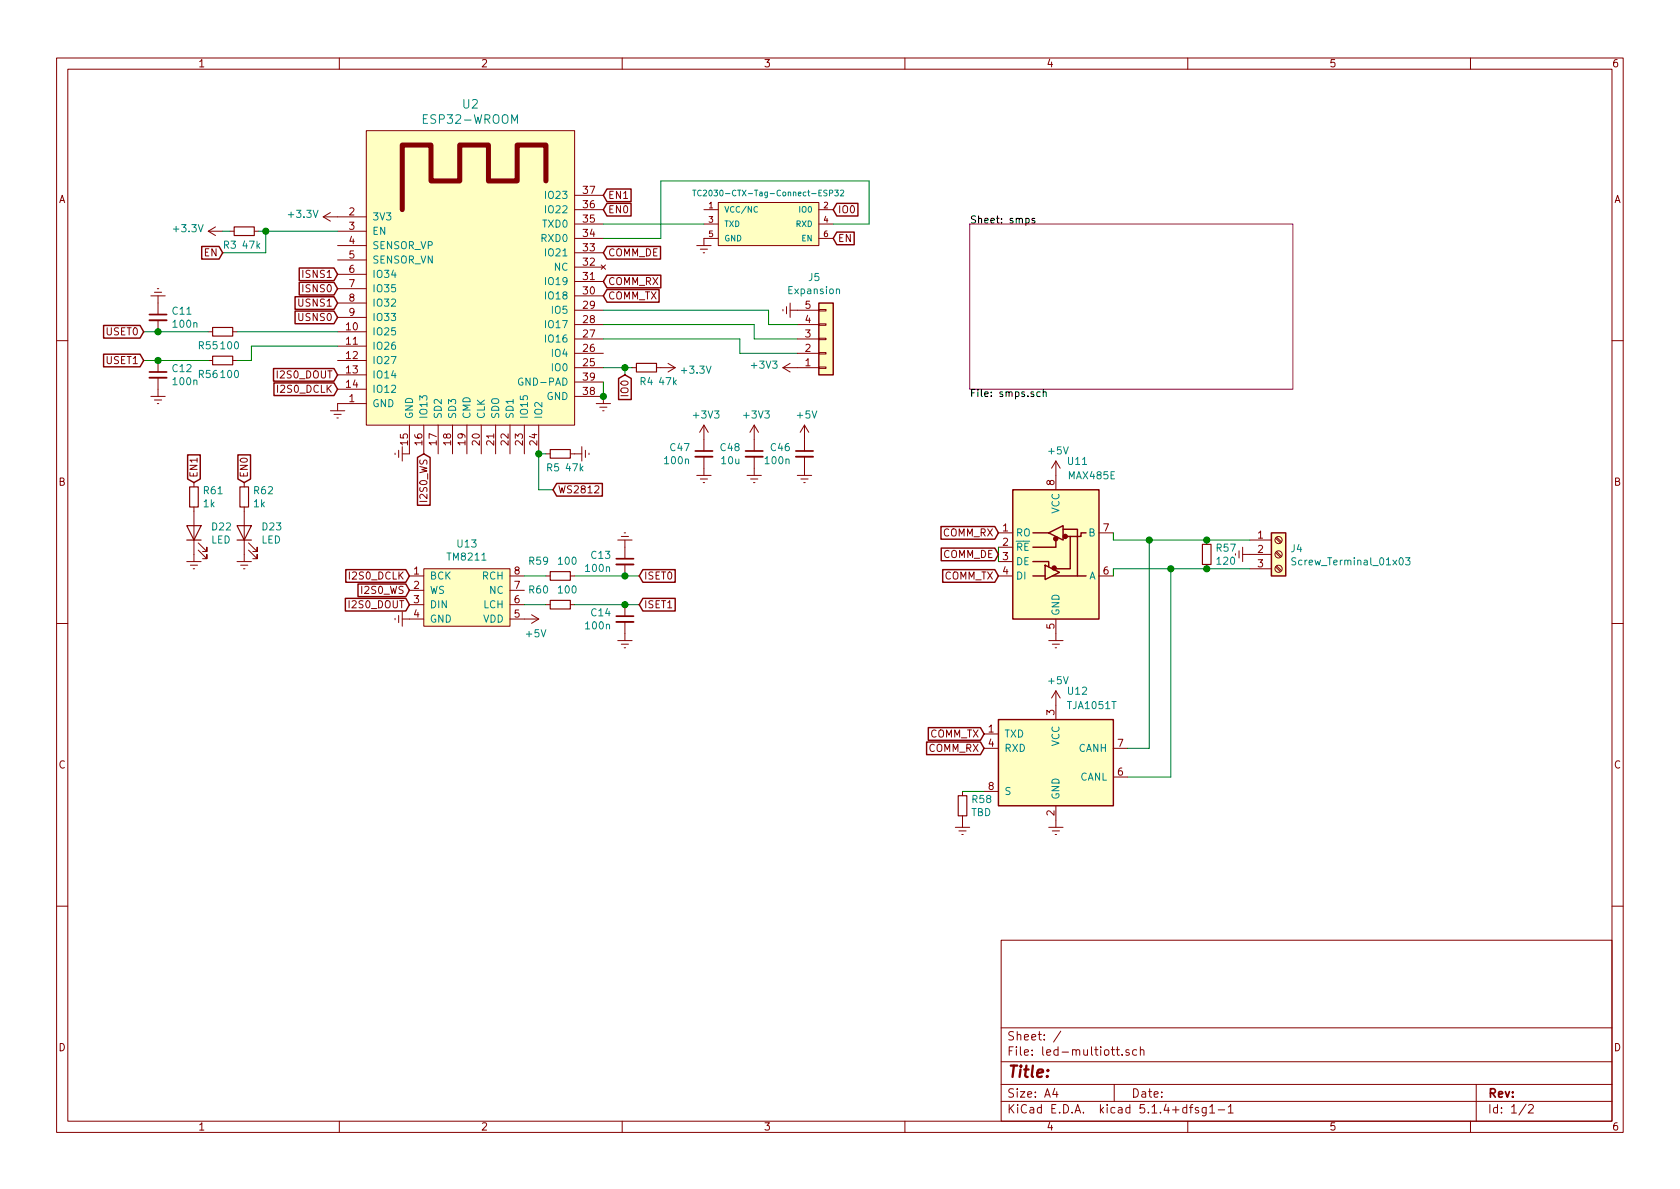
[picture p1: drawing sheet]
EESchema Schematic File Version 4
LIBS:main-cache
EELAYER 30 0
EELAYER END
$Descr A4 11693 8268
encoding utf-8
Sheet 1 2
Title ""
Date ""
Rev ""
Comp ""
Comment1 ""
Comment2 ""
Comment3 ""
Comment4 ""
$EndDescr
Wire Wire Line
	4200 2650 4200 2750
$Comp
L power:+3.3V #PWR0112
U 1 1
P 2350 1500
F 0 "#PWR0112" H 2350 1350 50  0001 C CNN
F 1 "+3.3V" V 2365 1628 50  0000 L CNN
F 2 "" H 2350 1500 50  0001 C CNN
F 3 "" H 2350 1500 50  0001 C CNN
	1    2350 1500
	0    -1   -1   0   
$EndComp
$Comp
L Device:R_Small R3
U 1 1
P 1700 1600
F 0 "R3" V 1600 1700 50  0000 C CNN
F 1 "47k" V 1600 1550 50  0000 C CNN
F 2 "Resistor_SMD:R_0603_1608Metric" H 1700 1600 50  0001 C CNN
F 3 "~" H 1700 1600 50  0001 C CNN
	1    1700 1600
	0    -1   -1   0   
$EndComp
Wire Wire Line
	1600 1600 1550 1600
$Comp
L Device:R_Small R4
U 1 1
P 4500 2550
F 0 "R4" V 4400 2550 50  0000 C CNN
F 1 "47k" V 4400 2400 50  0000 C CNN
F 2 "Resistor_SMD:R_0603_1608Metric" H 4500 2550 50  0001 C CNN
F 3 "~" H 4500 2550 50  0001 C CNN
	1    4500 2550
	0    -1   -1   0   
$EndComp
$Comp
L power:+3.3V #PWR0113
U 1 1
P 4600 2550
F 0 "#PWR0113" H 4600 2400 50  0001 C CNN
F 1 "+3.3V" V 4615 2678 50  0000 L CNN
F 2 "" H 4600 2550 50  0001 C CNN
F 3 "" H 4600 2550 50  0001 C CNN
	1    4600 2550
	0    1    1    0   
$EndComp
Text GLabel 1550 1750 0    50   Input ~ 0
EN
Wire Wire Line
	1550 1750 1850 1750
$Comp
L Device:R_Small R5
U 1 1
P 3900 3150
F 0 "R5" V 3800 3200 50  0000 C CNN
F 1 "47k" V 3800 3050 50  0000 C CNN
F 2 "Resistor_SMD:R_0603_1608Metric" H 3900 3150 50  0001 C CNN
F 3 "~" H 3900 3150 50  0001 C CNN
	1    3900 3150
	0    -1   -1   0   
$EndComp
Text GLabel 4350 2600 3    50   Input ~ 0
IO0
Wire Wire Line
	4200 2550 4350 2550
Wire Wire Line
	4350 2600 4350 2550
Connection ~ 4350 2550
Wire Wire Line
	4350 2550 4400 2550
$Comp
L power:+3.3V #PWR0119
U 1 1
P 1550 1600
F 0 "#PWR0119" H 1550 1450 50  0001 C CNN
F 1 "+3.3V" V 1565 1728 50  0000 L CNN
F 2 "" H 1550 1600 50  0001 C CNN
F 3 "" H 1550 1600 50  0001 C CNN
	1    1550 1600
	0    -1   -1   0   
$EndComp
Wire Wire Line
	3750 3400 3750 3150
Text GLabel 3850 3400 2    50   Input ~ 0
WS2812
Text GLabel 2350 2600 0    50   Input ~ 0
I2S0_DOUT
Text GLabel 2350 2700 0    50   Input ~ 0
I2S0_DCLK
Wire Wire Line
	1800 1600 1850 1600
Wire Wire Line
	1850 1750 1850 1600
Connection ~ 1850 1600
Wire Wire Line
	1850 1600 2350 1600
$Sheet
S 6750 1550 2250 1150
U 5E6AD44A
F0 "smps" 50
F1 "smps.sch" 50
$EndSheet
$Comp
L Connector:Screw_Terminal_01x03 J4
U 1 1
P 8900 3850
F 0 "J4" H 8980 3892 50  0000 L CNN
F 1 "Screw_Terminal_01x03" H 8980 3801 50  0000 L CNN
F 2 "TerminalBlock_MetzConnect:TerminalBlock_MetzConnect_Type086_RT03403HBLC_1x03_P3.81mm_Horizontal" H 8900 3850 50  0001 C CNN
F 3 "~" H 8900 3850 50  0001 C CNN
	1    8900 3850
	1    0    0    -1  
$EndComp
Connection ~ 3750 3150
$Comp
L main-rescue:ESP32-WROOM-ESP32-footprints-Shem-Lib-led-multiott-rescue U2
U 1 1
P 3300 2100
F 0 "U2" H 3275 3487 60  0000 C CNN
F 1 "ESP32-WROOM" H 3275 3381 60  0000 C CNN
F 2 "RF_Module:ESP32-WROOM-32" H 3650 3450 60  0001 C CNN
F 3 "" H 2850 2550 60  0001 C CNN
	1    3300 2100
	1    0    0    -1  
$EndComp
$Comp
L power:Earth #PWR0101
U 1 1
P 4200 2750
F 0 "#PWR0101" H 4200 2500 50  0001 C CNN
F 1 "Earth" H 4200 2600 50  0001 C CNN
F 2 "" H 4200 2750 50  0001 C CNN
F 3 "~" H 4200 2750 50  0001 C CNN
	1    4200 2750
	1    0    0    -1  
$EndComp
Connection ~ 4200 2750
$Comp
L power:Earth #PWR0102
U 1 1
P 4000 3150
F 0 "#PWR0102" H 4000 2900 50  0001 C CNN
F 1 "Earth" H 4000 3000 50  0001 C CNN
F 2 "" H 4000 3150 50  0001 C CNN
F 3 "~" H 4000 3150 50  0001 C CNN
	1    4000 3150
	0    -1   -1   0   
$EndComp
$Comp
L power:Earth #PWR0103
U 1 1
P 2850 3150
F 0 "#PWR0103" H 2850 2900 50  0001 C CNN
F 1 "Earth" H 2850 3000 50  0001 C CNN
F 2 "" H 2850 3150 50  0001 C CNN
F 3 "~" H 2850 3150 50  0001 C CNN
	1    2850 3150
	0    1    1    0   
$EndComp
$Comp
L power:Earth #PWR0114
U 1 1
P 2350 2800
F 0 "#PWR0114" H 2350 2550 50  0001 C CNN
F 1 "Earth" H 2350 2650 50  0001 C CNN
F 2 "" H 2350 2800 50  0001 C CNN
F 3 "~" H 2350 2800 50  0001 C CNN
	1    2350 2800
	1    0    0    -1  
$EndComp
$Comp
L power:Earth #PWR0133
U 1 1
P 8700 3850
F 0 "#PWR0133" H 8700 3600 50  0001 C CNN
F 1 "Earth" H 8700 3700 50  0001 C CNN
F 2 "" H 8700 3850 50  0001 C CNN
F 3 "~" H 8700 3850 50  0001 C CNN
	1    8700 3850
	0    1    1    0   
$EndComp
$Comp
L Device:R_Small R55
U 1 1
P 1550 2300
F 0 "R55" V 1450 2400 50  0000 C CNN
F 1 "100" V 1450 2250 50  0000 C CNN
F 2 "Resistor_SMD:R_0603_1608Metric" H 1550 2300 50  0001 C CNN
F 3 "~" H 1550 2300 50  0001 C CNN
	1    1550 2300
	0    -1   -1   0   
$EndComp
$Comp
L Device:R_Small R56
U 1 1
P 1550 2500
F 0 "R56" V 1450 2600 50  0000 C CNN
F 1 "100" V 1450 2450 50  0000 C CNN
F 2 "Resistor_SMD:R_0603_1608Metric" H 1550 2500 50  0001 C CNN
F 3 "~" H 1550 2500 50  0001 C CNN
	1    1550 2500
	0    -1   -1   0   
$EndComp
Wire Wire Line
	2350 2300 1650 2300
Wire Wire Line
	1650 2500 1750 2500
Wire Wire Line
	1750 2500 1750 2400
Wire Wire Line
	1750 2400 2350 2400
$Comp
L Device:C_Small C12
U 1 1
P 1100 2600
F 0 "C12" H 1192 2646 50  0000 L CNN
F 1 "100n" H 1192 2555 50  0000 L CNN
F 2 "Capacitor_SMD:C_0603_1608Metric" H 1100 2600 50  0001 C CNN
F 3 "~" H 1100 2600 50  0001 C CNN
	1    1100 2600
	1    0    0    -1  
$EndComp
$Comp
L Device:C_Small C11
U 1 1
P 1100 2200
F 0 "C11" H 1192 2246 50  0000 L CNN
F 1 "100n" H 1192 2155 50  0000 L CNN
F 2 "Capacitor_SMD:C_0603_1608Metric" H 1100 2200 50  0001 C CNN
F 3 "~" H 1100 2200 50  0001 C CNN
	1    1100 2200
	1    0    0    -1  
$EndComp
$Comp
L power:Earth #PWR0116
U 1 1
P 1100 2700
F 0 "#PWR0116" H 1100 2450 50  0001 C CNN
F 1 "Earth" H 1100 2550 50  0001 C CNN
F 2 "" H 1100 2700 50  0001 C CNN
F 3 "~" H 1100 2700 50  0001 C CNN
	1    1100 2700
	1    0    0    -1  
$EndComp
$Comp
L power:Earth #PWR0117
U 1 1
P 1100 2100
F 0 "#PWR0117" H 1100 1850 50  0001 C CNN
F 1 "Earth" H 1100 1950 50  0001 C CNN
F 2 "" H 1100 2100 50  0001 C CNN
F 3 "~" H 1100 2100 50  0001 C CNN
	1    1100 2100
	-1   0    0    1   
$EndComp
Wire Wire Line
	1100 2300 1450 2300
Wire Wire Line
	1450 2500 1100 2500
Text GLabel 1000 2500 0    50   Input ~ 0
USET1
Text GLabel 1000 2300 0    50   Input ~ 0
USET0
Wire Wire Line
	1000 2300 1100 2300
Connection ~ 1100 2300
Wire Wire Line
	1100 2500 1000 2500
Connection ~ 1100 2500
Text GLabel 2950 3150 3    50   Input ~ 0
I2S0_WS
$Comp
L Interface_UART:MAX485E U11
U 1 1
P 7350 3800
F 0 "U11" H 7500 4400 50  0000 C CNN
F 1 "MAX485E" H 7600 4300 50  0000 C CNN
F 2 "Package_SO:SOIC-8_3.9x4.9mm_P1.27mm" H 7350 3100 50  0001 C CNN
F 3 "https://datasheets.maximintegrated.com/en/ds/MAX1487E-MAX491E.pdf" H 7350 3850 50  0001 C CNN
	1    7350 3800
	1    0    0    -1  
$EndComp
$Comp
L Interface_CAN_LIN:TJA1051T U12
U 1 1
P 7350 5300
F 0 "U12" H 7500 5800 50  0000 C CNN
F 1 "TJA1051T" H 7600 5700 50  0000 C CNN
F 2 "Package_SO:SOIC-8_3.9x4.9mm_P1.27mm" H 7350 4800 50  0001 C CIN
F 3 "http://www.nxp.com/documents/data_sheet/TJA1051.pdf" H 7350 5300 50  0001 C CNN
	1    7350 5300
	1    0    0    -1  
$EndComp
$Comp
L Device:R_Small R57
U 1 1
P 8400 3850
F 0 "R57" H 8459 3896 50  0000 L CNN
F 1 "120" H 8459 3805 50  0000 L CNN
F 2 "Resistor_SMD:R_0603_1608Metric" H 8400 3850 50  0001 C CNN
F 3 "~" H 8400 3850 50  0001 C CNN
	1    8400 3850
	1    0    0    -1  
$EndComp
Wire Wire Line
	8700 3950 8400 3950
Wire Wire Line
	8700 3750 8400 3750
Wire Wire Line
	8400 3750 8000 3750
Wire Wire Line
	7750 3750 7750 3700
Connection ~ 8400 3750
Wire Wire Line
	7750 4000 7750 3950
Wire Wire Line
	7750 3950 8150 3950
Connection ~ 8400 3950
Wire Wire Line
	7850 5200 8000 5200
Wire Wire Line
	8000 5200 8000 3750
Connection ~ 8000 3750
Wire Wire Line
	8000 3750 7750 3750
Wire Wire Line
	7850 5400 8150 5400
Wire Wire Line
	8150 5400 8150 3950
Connection ~ 8150 3950
Wire Wire Line
	8150 3950 8400 3950
$Comp
L power:Earth #PWR0118
U 1 1
P 7350 4400
F 0 "#PWR0118" H 7350 4150 50  0001 C CNN
F 1 "Earth" H 7350 4250 50  0001 C CNN
F 2 "" H 7350 4400 50  0001 C CNN
F 3 "~" H 7350 4400 50  0001 C CNN
	1    7350 4400
	1    0    0    -1  
$EndComp
$Comp
L power:Earth #PWR0120
U 1 1
P 7350 5700
F 0 "#PWR0120" H 7350 5450 50  0001 C CNN
F 1 "Earth" H 7350 5550 50  0001 C CNN
F 2 "" H 7350 5700 50  0001 C CNN
F 3 "~" H 7350 5700 50  0001 C CNN
	1    7350 5700
	1    0    0    -1  
$EndComp
$Comp
L Device:R_Small R58
U 1 1
P 6700 5600
F 0 "R58" H 6759 5646 50  0000 L CNN
F 1 "TBD" H 6759 5555 50  0000 L CNN
F 2 "Resistor_SMD:R_0603_1608Metric" H 6700 5600 50  0001 C CNN
F 3 "~" H 6700 5600 50  0001 C CNN
	1    6700 5600
	1    0    0    -1  
$EndComp
$Comp
L power:Earth #PWR0121
U 1 1
P 6700 5700
F 0 "#PWR0121" H 6700 5450 50  0001 C CNN
F 1 "Earth" H 6700 5550 50  0001 C CNN
F 2 "" H 6700 5700 50  0001 C CNN
F 3 "~" H 6700 5700 50  0001 C CNN
	1    6700 5700
	1    0    0    -1  
$EndComp
Wire Wire Line
	6700 5500 6850 5500
$Comp
L power:+5V #PWR0122
U 1 1
P 7350 3300
F 0 "#PWR0122" H 7350 3150 50  0001 C CNN
F 1 "+5V" H 7365 3473 50  0000 C CNN
F 2 "" H 7350 3300 50  0001 C CNN
F 3 "" H 7350 3300 50  0001 C CNN
	1    7350 3300
	1    0    0    -1  
$EndComp
$Comp
L power:+5V #PWR0123
U 1 1
P 7350 4900
F 0 "#PWR0123" H 7350 4750 50  0001 C CNN
F 1 "+5V" H 7365 5073 50  0000 C CNN
F 2 "" H 7350 4900 50  0001 C CNN
F 3 "" H 7350 4900 50  0001 C CNN
	1    7350 4900
	1    0    0    -1  
$EndComp
Text GLabel 6850 5100 0    50   Input ~ 0
COMM_TX
Text GLabel 6850 5200 0    50   Input ~ 0
COMM_RX
Text GLabel 6950 4000 0    50   Input ~ 0
COMM_TX
Text GLabel 6950 3700 0    50   Input ~ 0
COMM_RX
Wire Wire Line
	6950 3900 6950 3800
Text GLabel 6950 3850 0    50   Input ~ 0
COMM_DE
$Comp
L ph0270nl:TM8211 U13
U 1 1
P 3250 4150
F 0 "U13" H 3250 4525 50  0000 C CNN
F 1 "TM8211" H 3250 4434 50  0000 C CNN
F 2 "Package_SO:SOIC-8_3.9x4.9mm_P1.27mm" H 3250 4400 50  0001 C CNN
F 3 "" H 3250 4400 50  0001 C CNN
	1    3250 4150
	1    0    0    -1  
$EndComp
$Comp
L power:Earth #PWR0124
U 1 1
P 2850 4300
F 0 "#PWR0124" H 2850 4050 50  0001 C CNN
F 1 "Earth" H 2850 4150 50  0001 C CNN
F 2 "" H 2850 4300 50  0001 C CNN
F 3 "~" H 2850 4300 50  0001 C CNN
	1    2850 4300
	0    1    1    0   
$EndComp
Text GLabel 2850 4100 0    50   Input ~ 0
I2S0_WS
Text GLabel 2850 4000 0    50   Input ~ 0
I2S0_DCLK
Text GLabel 2850 4200 0    50   Input ~ 0
I2S0_DOUT
$Comp
L Device:R_Small R60
U 1 1
P 3900 4200
F 0 "R60" V 4000 4350 50  0000 C CNN
F 1 "100" V 4000 4150 50  0000 C CNN
F 2 "Resistor_SMD:R_0603_1608Metric" H 3900 4200 50  0001 C CNN
F 3 "~" H 3900 4200 50  0001 C CNN
	1    3900 4200
	0    -1   -1   0   
$EndComp
$Comp
L Device:R_Small R59
U 1 1
P 3900 4000
F 0 "R59" V 4000 4150 50  0000 C CNN
F 1 "100" V 4000 3950 50  0000 C CNN
F 2 "Resistor_SMD:R_0603_1608Metric" H 3900 4000 50  0001 C CNN
F 3 "~" H 3900 4000 50  0001 C CNN
	1    3900 4000
	0    -1   -1   0   
$EndComp
$Comp
L Device:C_Small C14
U 1 1
P 4350 4300
F 0 "C14" H 4442 4346 50  0000 L CNN
F 1 "100n" H 4442 4255 50  0000 L CNN
F 2 "Capacitor_SMD:C_0603_1608Metric" H 4350 4300 50  0001 C CNN
F 3 "~" H 4350 4300 50  0001 C CNN
	1    4350 4300
	-1   0    0    -1  
$EndComp
$Comp
L Device:C_Small C13
U 1 1
P 4350 3900
F 0 "C13" H 4442 3946 50  0000 L CNN
F 1 "100n" H 4442 3855 50  0000 L CNN
F 2 "Capacitor_SMD:C_0603_1608Metric" H 4350 3900 50  0001 C CNN
F 3 "~" H 4350 3900 50  0001 C CNN
	1    4350 3900
	-1   0    0    -1  
$EndComp
$Comp
L power:Earth #PWR0134
U 1 1
P 4350 4400
F 0 "#PWR0134" H 4350 4150 50  0001 C CNN
F 1 "Earth" H 4350 4250 50  0001 C CNN
F 2 "" H 4350 4400 50  0001 C CNN
F 3 "~" H 4350 4400 50  0001 C CNN
	1    4350 4400
	-1   0    0    -1  
$EndComp
$Comp
L power:Earth #PWR0135
U 1 1
P 4350 3800
F 0 "#PWR0135" H 4350 3550 50  0001 C CNN
F 1 "Earth" H 4350 3650 50  0001 C CNN
F 2 "" H 4350 3800 50  0001 C CNN
F 3 "~" H 4350 3800 50  0001 C CNN
	1    4350 3800
	1    0    0    1   
$EndComp
Wire Wire Line
	4350 4000 4000 4000
Wire Wire Line
	4000 4200 4350 4200
Text GLabel 4450 4200 2    50   Input ~ 0
ISET1
Text GLabel 4450 4000 2    50   Input ~ 0
ISET0
Wire Wire Line
	4450 4000 4350 4000
Connection ~ 4350 4000
Wire Wire Line
	4350 4200 4450 4200
Connection ~ 4350 4200
Wire Wire Line
	3800 4000 3650 4000
Wire Wire Line
	3650 4200 3800 4200
$Comp
L power:+5V #PWR0136
U 1 1
P 3650 4300
F 0 "#PWR0136" H 3650 4150 50  0001 C CNN
F 1 "+5V" V 3750 4300 50  0000 L CNN
F 2 "" H 3650 4300 50  0001 C CNN
F 3 "" H 3650 4300 50  0001 C CNN
	1    3650 4300
	0    1    1    0   
$EndComp
$Comp
L Device:C_Small C46
U 1 1
P 5600 3150
F 0 "C46" H 5692 3196 50  0000 L CNN
F 1 "100n" H 5692 3105 50  0000 L CNN
F 2 "Capacitor_SMD:C_0603_1608Metric" H 5600 3150 50  0001 C CNN
F 3 "~" H 5600 3150 50  0001 C CNN
	1    5600 3150
	-1   0    0    -1  
$EndComp
$Comp
L power:Earth #PWR0137
U 1 1
P 5600 3250
F 0 "#PWR0137" H 5600 3000 50  0001 C CNN
F 1 "Earth" H 5600 3100 50  0001 C CNN
F 2 "" H 5600 3250 50  0001 C CNN
F 3 "~" H 5600 3250 50  0001 C CNN
	1    5600 3250
	-1   0    0    -1  
$EndComp
$Comp
L power:+5V #PWR0138
U 1 1
P 5600 3050
F 0 "#PWR0138" H 5600 2900 50  0001 C CNN
F 1 "+5V" H 5615 3223 50  0000 C CNN
F 2 "" H 5600 3050 50  0001 C CNN
F 3 "" H 5600 3050 50  0001 C CNN
	1    5600 3050
	1    0    0    -1  
$EndComp
$Comp
L Device:C_Small C47
U 1 1
P 4900 3150
F 0 "C47" H 4992 3196 50  0000 L CNN
F 1 "100n" H 4992 3105 50  0000 L CNN
F 2 "Capacitor_SMD:C_0603_1608Metric" H 4900 3150 50  0001 C CNN
F 3 "~" H 4900 3150 50  0001 C CNN
	1    4900 3150
	-1   0    0    -1  
$EndComp
$Comp
L power:Earth #PWR0139
U 1 1
P 4900 3250
F 0 "#PWR0139" H 4900 3000 50  0001 C CNN
F 1 "Earth" H 4900 3100 50  0001 C CNN
F 2 "" H 4900 3250 50  0001 C CNN
F 3 "~" H 4900 3250 50  0001 C CNN
	1    4900 3250
	-1   0    0    -1  
$EndComp
$Comp
L Device:C_Small C48
U 1 1
P 5250 3150
F 0 "C48" H 5342 3196 50  0000 L CNN
F 1 "10u" H 5342 3105 50  0000 L CNN
F 2 "Capacitor_SMD:C_0603_1608Metric" H 5250 3150 50  0001 C CNN
F 3 "~" H 5250 3150 50  0001 C CNN
	1    5250 3150
	-1   0    0    -1  
$EndComp
$Comp
L power:Earth #PWR0140
U 1 1
P 5250 3250
F 0 "#PWR0140" H 5250 3000 50  0001 C CNN
F 1 "Earth" H 5250 3100 50  0001 C CNN
F 2 "" H 5250 3250 50  0001 C CNN
F 3 "~" H 5250 3250 50  0001 C CNN
	1    5250 3250
	-1   0    0    -1  
$EndComp
$Comp
L power:+3V3 #PWR0141
U 1 1
P 4900 3050
F 0 "#PWR0141" H 4900 2900 50  0001 C CNN
F 1 "+3V3" H 4915 3223 50  0000 C CNN
F 2 "" H 4900 3050 50  0001 C CNN
F 3 "" H 4900 3050 50  0001 C CNN
	1    4900 3050
	1    0    0    -1  
$EndComp
$Comp
L power:+3V3 #PWR0142
U 1 1
P 5250 3050
F 0 "#PWR0142" H 5250 2900 50  0001 C CNN
F 1 "+3V3" H 5265 3223 50  0000 C CNN
F 2 "" H 5250 3050 50  0001 C CNN
F 3 "" H 5250 3050 50  0001 C CNN
	1    5250 3050
	1    0    0    -1  
$EndComp
$Comp
L main-rescue:TC2030-CTX-Tag-Connect-ESP32-otter-led-multiott-rescue P1
U 1 1
P 5350 1550
F 0 "P1" H 5300 1350 40  0001 L CNN
F 1 "TC2030-CTX-Tag-Connect-ESP32" H 5350 1766 40  0000 C CNN
F 2 "otter:TC2030" H 5350 1550 60  0001 C CNN
F 3 "" H 5350 1550 60  0001 C CNN
	1    5350 1550
	1    0    0    -1  
$EndComp
$Comp
L power:Earth #PWR0143
U 1 1
P 4900 1650
F 0 "#PWR0143" H 4900 1400 50  0001 C CNN
F 1 "Earth" H 4900 1500 50  0001 C CNN
F 2 "" H 4900 1650 50  0001 C CNN
F 3 "~" H 4900 1650 50  0001 C CNN
	1    4900 1650
	-1   0    0    -1  
$EndComp
Text GLabel 5800 1450 2    50   Input ~ 0
IO0
Text GLabel 5800 1650 2    50   Input ~ 0
EN
Text GLabel 4200 2050 2    50   Input ~ 0
COMM_TX
Text GLabel 4200 1950 2    50   Input ~ 0
COMM_RX
Text GLabel 4200 1750 2    50   Input ~ 0
COMM_DE
$Comp
L Connector_Generic:Conn_01x05 J5
U 1 1
P 5750 2350
F 0 "J5" H 5668 1925 50  0000 C CNN
F 1 "Expansion" H 5668 2016 50  0000 C CNN
F 2 "Connector_PinSocket_2.54mm:PinSocket_1x05_P2.54mm_Vertical" H 5750 2350 50  0001 C CNN
F 3 "~" H 5750 2350 50  0001 C CNN
	1    5750 2350
	1    0    0    1   
$EndComp
$Comp
L power:Earth #PWR0177
U 1 1
P 5550 2150
F 0 "#PWR0177" H 5550 1900 50  0001 C CNN
F 1 "Earth" H 5550 2000 50  0001 C CNN
F 2 "" H 5550 2150 50  0001 C CNN
F 3 "~" H 5550 2150 50  0001 C CNN
	1    5550 2150
	0    1    -1   0   
$EndComp
$Comp
L power:+3V3 #PWR0178
U 1 1
P 5550 2550
F 0 "#PWR0178" H 5550 2400 50  0001 C CNN
F 1 "+3V3" V 5565 2678 50  0000 L CNN
F 2 "" H 5550 2550 50  0001 C CNN
F 3 "" H 5550 2550 50  0001 C CNN
	1    5550 2550
	0    -1   -1   0   
$EndComp
Wire Wire Line
	4200 2150 5350 2150
Wire Wire Line
	5350 2150 5350 2250
Wire Wire Line
	5350 2250 5550 2250
Wire Wire Line
	4200 2250 5250 2250
Wire Wire Line
	5250 2250 5250 2350
Wire Wire Line
	5250 2350 5550 2350
Wire Wire Line
	4200 2350 5150 2350
Wire Wire Line
	5150 2350 5150 2450
Wire Wire Line
	5150 2450 5550 2450
Text GLabel 2350 2100 0    50   Input ~ 0
USNS1
Text GLabel 2350 2200 0    50   Input ~ 0
USNS0
Text GLabel 2350 1900 0    50   Input ~ 0
ISNS1
Text GLabel 2350 2000 0    50   Input ~ 0
ISNS0
$Comp
L Device:LED D22
U 1 1
P 1350 3700
F 0 "D22" V 1389 3583 50  0000 R CNN
F 1 "LED" V 1298 3583 50  0000 R CNN
F 2 "LED_SMD:LED_0603_1608Metric" H 1350 3700 50  0001 C CNN
F 3 "~" H 1350 3700 50  0001 C CNN
	1    1350 3700
	0    -1   -1   0   
$EndComp
$Comp
L Device:LED D23
U 1 1
P 1700 3700
F 0 "D23" V 1739 3583 50  0000 R CNN
F 1 "LED" V 1648 3583 50  0000 R CNN
F 2 "LED_SMD:LED_0603_1608Metric" H 1700 3700 50  0001 C CNN
F 3 "~" H 1700 3700 50  0001 C CNN
	1    1700 3700
	0    -1   -1   0   
$EndComp
$Comp
L power:Earth #PWR0187
U 1 1
P 1350 3850
F 0 "#PWR0187" H 1350 3600 50  0001 C CNN
F 1 "Earth" H 1350 3700 50  0001 C CNN
F 2 "" H 1350 3850 50  0001 C CNN
F 3 "~" H 1350 3850 50  0001 C CNN
	1    1350 3850
	-1   0    0    -1  
$EndComp
$Comp
L power:Earth #PWR0188
U 1 1
P 1700 3850
F 0 "#PWR0188" H 1700 3600 50  0001 C CNN
F 1 "Earth" H 1700 3700 50  0001 C CNN
F 2 "" H 1700 3850 50  0001 C CNN
F 3 "~" H 1700 3850 50  0001 C CNN
	1    1700 3850
	-1   0    0    -1  
$EndComp
$Comp
L Device:R_Small R62
U 1 1
P 1700 3450
F 0 "R62" H 1759 3496 50  0000 L CNN
F 1 "1k" H 1759 3405 50  0000 L CNN
F 2 "Resistor_SMD:R_0603_1608Metric" H 1700 3450 50  0001 C CNN
F 3 "~" H 1700 3450 50  0001 C CNN
	1    1700 3450
	1    0    0    -1  
$EndComp
$Comp
L Device:R_Small R61
U 1 1
P 1350 3450
F 0 "R61" H 1409 3496 50  0000 L CNN
F 1 "1k" H 1409 3405 50  0000 L CNN
F 2 "Resistor_SMD:R_0603_1608Metric" H 1350 3450 50  0001 C CNN
F 3 "~" H 1350 3450 50  0001 C CNN
	1    1350 3450
	1    0    0    -1  
$EndComp
Text GLabel 1350 3350 1    50   Input ~ 0
EN1
Text GLabel 1700 3350 1    50   Input ~ 0
EN0
Text GLabel 4200 1450 2    50   Input ~ 0
EN0
Text GLabel 4200 1350 2    50   Input ~ 0
EN1
Wire Wire Line
	4200 1550 4900 1550
Wire Wire Line
	4600 1650 4600 1250
Wire Wire Line
	4600 1250 6050 1250
Wire Wire Line
	6050 1250 6050 1550
Wire Wire Line
	6050 1550 5800 1550
Wire Wire Line
	4200 1650 4600 1650
Wire Wire Line
	3850 3400 3750 3400
Wire Wire Line
	3800 3150 3750 3150
$EndSCHEMATC
